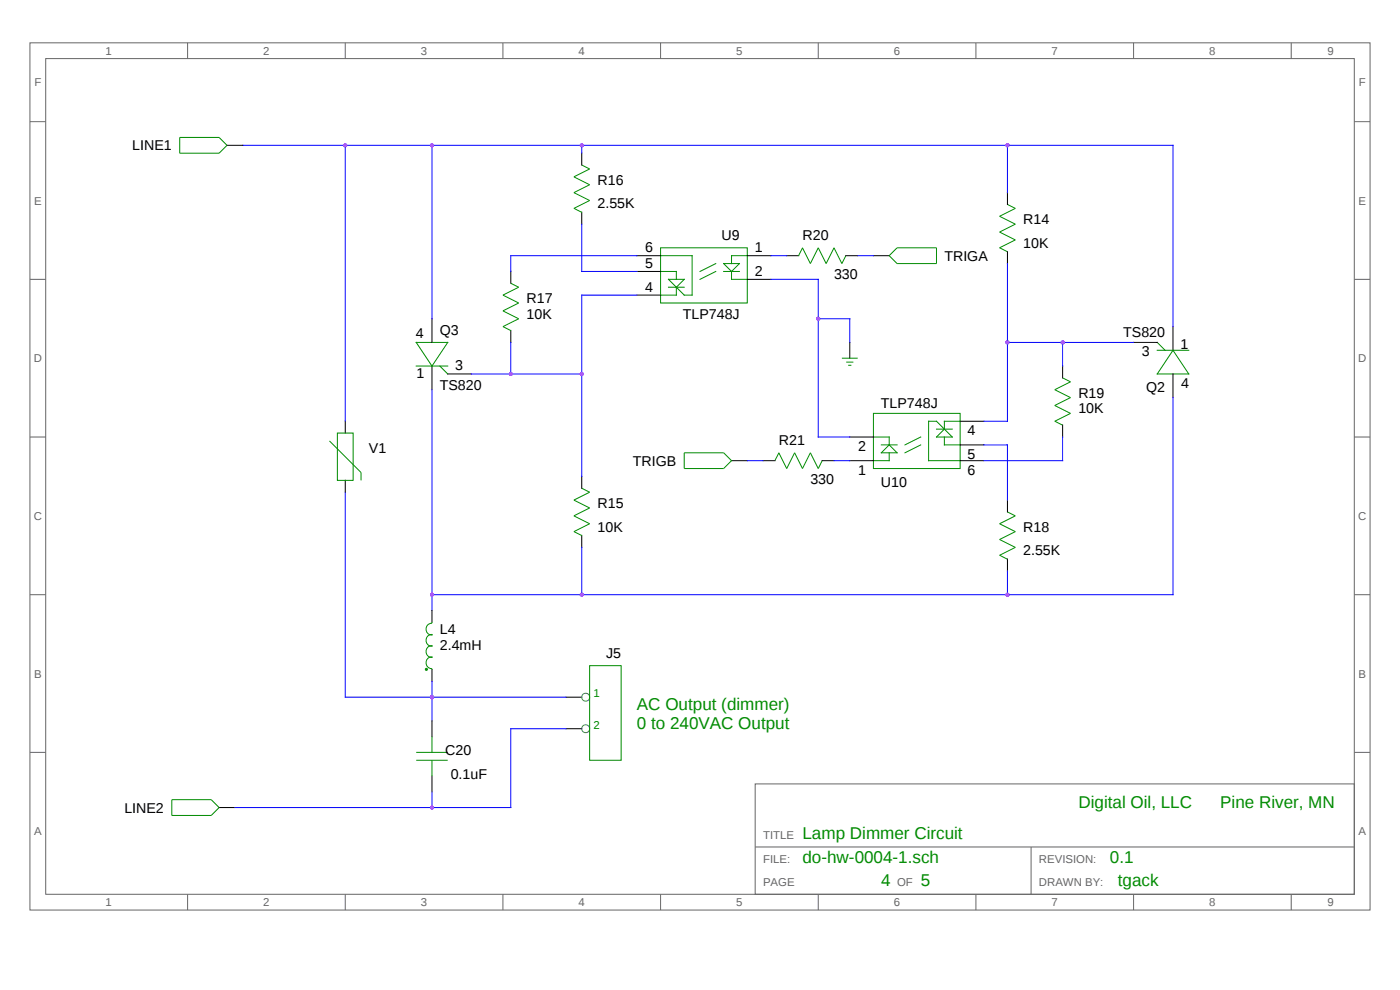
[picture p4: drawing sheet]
<svg xmlns="http://www.w3.org/2000/svg" width="297mm" height="210mm" viewBox="0 0 297 210" stroke-linecap="round" stroke-linejoin="round" font-family="sans-serif">
<g fill="none" stroke="#666" stroke-width=".21">
<path d="M6.4 9.1h284.3v183.9h-284.3zM9.7 12.4h277.6v177.3h-277.6zM39.8 9.1v3.3M73.2 9.1v3.3M106.7 9.1v3.3M140.1 9.1v3.3M173.6 9.1v3.3M207 9.1v3.3M240.5 9.1v3.3M273.9 9.1v3.3M6.4 25.8h3.3M287.3 25.8h3.4"/>
<path d="M6.4 59.3h3.3M287.3 59.3h3.4M6.4 92.7h3.3M287.3 92.7h3.4M6.4 126.2h3.3M287.3 126.2h3.4M6.4 159.6h3.3M287.3 159.6h3.4M160.2 166.3h127.1v23.4h-127.1zM160.2 179.7h127.1M218.7 179.7v10M39.8 189.7v3.3"/>
<path d="M73.2 189.7v3.3M106.7 189.7v3.3M140.1 189.7v3.3M173.6 189.7v3.3M207 189.7v3.3M240.5 189.7v3.3M273.9 189.7v3.3"/>
</g>
<g fill="none" stroke="#000" stroke-width=".21">
<path d="M48.2 30.8h3.3M213.7 40.9v2.5M213.7 53.4v2.5M91.6 67.6v5M91.6 77.7v5M95 79.3h5M240.5 72.6h5M248.8 69.3v5M248.8 79.3v5M123.4 101.1v2.5M123.4 113.6v2.5M91.6 129.5v2.5"/>
<path d="M91.6 142v2.5M120.1 147.9h3.3M120.1 154.6h3.3M46.5 171.3h3.3"/>
</g>
<path d="M38.1 29.2h8.4l1.7 1.6-1.7 1.7h-8.4zM213.7 43.4l1.7 .8-3.4 1.7 3.4 1.6-3.4 1.7 3.4 1.7-3.4 1.7 1.7 .8M88.3 77.7h6.7M88.3 72.6h6.7l-3.4 5.1zM93.3 77.7l1.7 1.6M245.5 74.3h6.7M245.5 72.6l1.7 1.7M248.8 74.3l3.4 5h-6.7zM123.4 103.6l1.7 .8-3.4 1.7 3.4 1.7-3.4 1.6 3.4 1.7-3.4 1.7 1.7 .8M91.6 132v.2a1.22 1.22 0 0 0-1.2 1.3 1.22 1.22 0 0 0 1.3 1.1 1.19 1.19 0 0 0-1.3 1.2 1.19 1.19 0 0 0 1.3 1.2 1.19 1.19 0 0 0-1.3 1.2 1.19 1.19 0 0 0 1.3 1.2 1.22 1.22 0 0 0-1.3 1.2 1.22 1.22 0 0 0 1.2 1.2v.2M125.1 141.2h6.7v20.1h-6.7zM36.5 169.6h8.3l1.7 1.7-1.7 1.7h-8.3z" fill="none" stroke="#008b00" stroke-width=".21"/>
<path d="M51.5 30.8h197.3v38.5M91.6 30.8v36.8M213.7 30.8v10.1M213.7 55.9v33.5M100 79.3h23.4M123.4 62.6v38.5M213.7 72.6h26.8M91.6 82.7v46.8M248.8 84.3v41.9h-157.2M123.4 116.1v10.1M108.4 154.6v16.7h-58.6" fill="none" stroke="#00f" stroke-width=".21"/>
<g fill="none" stroke="#008b8b" stroke-width=".21">
<circle cx="124.2" cy="154.6" r=".84"/>
<circle cx="124.2" cy="147.9" r=".84"/>
</g>
<path d="M90.3 141.8h.3v.4h-.3z" fill="#008b00"/>
<g fill="none" stroke="#008b00" stroke-width=".21">
<path d="M123.4 35l1.7 .8-3.4 1.7 3.4 1.7-3.4 1.7 3.4 1.6-3.4 1.7 1.7 .8M140.1 52.6h18.4v11.7h-18.4zM140.1 57.6h3.4v1.7M140.1 54.2h6.7v8.4h-1.6l-3.4-3.3h3.4l-1.7 1.6v1.7h-3.4M151.8 55.9l-3.3 1.7M151.8 57.6l-3.3 1.7M153.5 55.9h3.4l-1.7 1.7zM153.5 57.6h3.4M155.2 57.6v1.7h3.3M158.5 54.2h-3.3v1.7M169.4 54.2l.8-1.6 1.7 3.3 1.7-3.3 1.7 3.3 1.6-3.3 1.7 3.3 .8-1.7M188.6 54.2l1.7-1.6h8.4v3.3h-8.4z"/>
<path d="M108.4 60.1l1.6 .8-3.3 1.7 3.3 1.7-3.3 1.6 3.3 1.7-3.3 1.7 1.7 .8M141.8 60.9h3.4M178.6 76h3.3M179.5 76.8h1.5M179.9 77.5h.7M69.9 93.5l6.7 6.7v1.7M71.6 91.9h3.3v10h-3.3zM145.2 96h8.3l1.7 1.7-1.7 1.7h-8.3zM165.2 96l1.7 3.4 1.7-3.4 1.6 3.4 1.7-3.4 1.7 3.4 .8-1.7M165.2 96l-.8 1.7M185.3 87.7h18.4v11.7h-18.4zM185.3 92.7h3.3v1.7"/>
<path d="M187 94.4h3.3M188.6 94.4l1.7 1.6h-3.3zM188.6 96v1.7h-3.3M195.3 94.4l-3.3 1.6M195.3 92.7l-3.3 1.7M198.7 91h3.3M200.3 92.7v1.7h3.4M203.7 89.4h-3.4v1.6l-1.6 1.7h3.3l-3.3-3.3h-1.7v8.3h6.7M225.4 80.2l1.7 .8-3.3 1.7 3.3 1.6-3.3 1.7 3.3 1.7-3.3 1.7 1.6 .8M213.7 108.6l1.7 .8-3.4 1.7 3.4 1.7-3.4 1.6 3.4 1.7-3.4 1.7 1.7 .8M88.3 159.6h6.7M90.3 141.8h.3v.4h-.3z"/>
<path d="M91.6 156.3v3.3M88.3 161.3h6.7M91.6 161.3v3.3"/>
</g>
<g fill="none" stroke="#00f" stroke-width=".21">
<path d="M73.2 30.8v58.6M123.4 30.8v1.7M123.4 47.5v10.1h11.7M135.1 54.2h-26.7v3.4M163.6 54.2h3.3M163.6 59.3h10v33.4h6.7M181.9 54.2h3.4M108.4 72.6v6.7M123.4 62.6h11.7M173.6 67.6h6.7v5M225.4 72.6v5.1M158.5 97.7h3.4"/>
<path d="M176.9 97.7h3.4M208.7 89.4h5M208.7 94.4h5v11.7M225.4 92.7v5h-16.7M73.2 104.4v43.5h46.9M213.7 121.1v5.1M91.6 144.5v8.4M108.4 154.6h11.7M91.6 168v3.3"/>
</g>
<g fill="none" stroke="#000" stroke-width=".21">
<path d="M123.4 32.5v2.5M108.4 57.6v2.5M123.4 45v2.5M135.1 54.2h5M135.1 57.6h5M158.5 54.2h5.1M158.5 59.3h5.1M166.9 54.2h2.5M179.4 54.2h2.5M185.3 54.2h3.3M108.4 70.1v2.5M135.1 62.6h5"/>
<path d="M180.3 72.6v3.4M225.4 77.7v2.5M73.2 89.4v2.5M155.2 97.7h3.3M161.9 97.7h2.5M174.4 97.7h2.5M180.3 97.7h5M180.3 92.7h5M203.7 97.7h5M203.7 94.4h5M203.7 89.4h5M225.4 90.2v2.5"/>
<path d="M73.2 101.9v2.5M213.7 106.1v2.5M213.7 118.6v2.5M91.6 152.9v3.4M91.6 164.6v3.4"/>
</g>
<g fill="#a020f0">
<circle cx="213.7" cy="72.6" r=".42"/>
<circle cx="225.4" cy="72.6" r=".42"/>
<circle cx="213.7" cy="30.8" r=".42"/>
<circle cx="91.6" cy="30.8" r=".42"/>
<circle cx="73.2" cy="30.8" r=".42"/>
<circle cx="123.4" cy="30.8" r=".42"/>
<circle cx="123.4" cy="79.3" r=".42"/>
<circle cx="123.4" cy="126.2" r=".42"/>
<circle cx="91.6" cy="126.2" r=".42"/>
<circle cx="213.7" cy="126.2" r=".42"/>
<circle cx="108.4" cy="79.3" r=".42"/>
<circle cx="91.6" cy="171.3" r=".42"/>
<circle cx="91.6" cy="147.9" r=".42"/>
<circle cx="173.6" cy="67.6" r=".42"/>
</g>
<g font-size="3.6" fill="#008b00">
<text x="135.1" y="150.5">AC Output (dimmer)</text>
<text x="135.1" y="154.6">0 to 240VAC Output</text>
<text x="228.8" y="171.3">Digital Oil, LLC</text>
<text x="258.9" y="171.3">Pine River, MN</text>
<text x="170.2" y="178">Lamp Dimmer Circuit</text>
<text x="170.2" y="183">do-hw-0004-1.sch</text>
<text x="235.5" y="183">0.1</text>
<text x="187" y="188">4</text>
<text x="195.3" y="188">5</text>
<text x="237.1" y="188">tgack</text>
</g>
<g font-size="3">
<text x="28.1" y="31.9">LINE1</text>
<text x="126.8" y="39.2">R16</text>
<text x="126.8" y="44.2">2.55K</text>
<text x="217.1" y="47.5">R14</text>
<text x="136.9" y="53.5">6</text>
<text x="153.1" y="50.9">U9</text>
<text x="160.1" y="53.5">1</text>
<text x="170.2" y="50.9">R20</text>
<text x="217.1" y="52.6">10K</text>
<text x="136.9" y="56.8">5</text>
<text x="160.1" y="58.5">2</text>
<text x="176.9" y="59.3">330</text>
<text x="200.3" y="55.3">TRIGA</text>
<text x="111.7" y="64.3">R17</text>
<text x="136.9" y="61.8">4</text>
<text x="88.2" y="71.8">4</text>
<text x="93.3" y="71">Q3</text>
<text x="111.7" y="67.6">10K</text>
<text x="144.9" y="67.6">TLP748J</text>
<text x="238.3" y="71.4">TS820</text>
<text x="242.2" y="75.6">3</text>
<text x="250.4" y="74">1</text>
<text x="88.4" y="80.2">1</text>
<text x="93.3" y="82.8">TS820</text>
<text x="96.6" y="78.6">3</text>
<text x="243.2" y="83.1">Q2</text>
<text x="250.6" y="82.3">4</text>
<text x="186.9" y="86.6">TLP748J</text>
<text x="228.8" y="84.3">R19</text>
<text x="228.8" y="87.7">10K</text>
<text x="165.2" y="94.4">R21</text>
<text x="182" y="95.7">2</text>
<text x="205.3" y="92.3">4</text>
<text x="78.3" y="96">V1</text>
<text x="134.3" y="98.8">TRIGB</text>
<text x="182" y="100.7">1</text>
<text x="205.3" y="100.7">6</text>
<text x="205.3" y="97.3">5</text>
<text x="126.8" y="107.8">R15</text>
<text x="171.9" y="102.7">330</text>
<text x="186.9" y="103.3">U10</text>
<text x="126.8" y="112.8">10K</text>
<text x="217.1" y="112.8">R18</text>
<text x="217.1" y="117.8">2.55K</text>
<text x="93.3" y="134.5">L4</text>
<text x="93.3" y="137.9">2.4mH</text>
<text x="128.6" y="139.5">J5</text>
<text x="94.5" y="160.1">C20</text>
<text x="95.6" y="165.2">0.1uF</text>
<text x="26.4" y="172.4">LINE2</text>
</g>
<g font-size="2.4" fill="#666">
<text x="22.4" y="11.6">1</text>
<text x="55.8" y="11.6">2</text>
<text x="89.3" y="11.6">3</text>
<text x="122.7" y="11.6">4</text>
<text x="156.2" y="11.6">5</text>
<text x="189.6" y="11.6">6</text>
<text x="223.1" y="11.6">7</text>
<text x="256.5" y="11.6">8</text>
<text x="281.6" y="11.6">9</text>
<text x="7.3" y="18.3">F</text>
<text x="288.2" y="18.3">F</text>
<text x="7.2" y="43.4">E</text>
<text x="288.2" y="43.4">E</text>
<text x="7.2" y="76.8">D</text>
<text x="288.1" y="76.8">D</text>
<text x="7.2" y="110.3">C</text>
<text x="288.1" y="110.3">C</text>
<text x="7.2" y="143.7">B</text>
<text x="288.2" y="143.7">B</text>
<text x="7.2" y="177.2">A</text>
<text x="161.9" y="178">TITLE</text>
<text x="288.2" y="177.2">A</text>
<text x="161.9" y="183">FILE:</text>
<text x="220.4" y="183">REVISION:</text>
<text x="161.9" y="188">PAGE</text>
<text x="190.3" y="188">OF</text>
<text x="220.4" y="188">DRAWN BY:</text>
<text x="22.4" y="192.2">1</text>
<text x="55.8" y="192.2">2</text>
<text x="89.3" y="192.2">3</text>
<text x="122.7" y="192.2">4</text>
<text x="156.2" y="192.2">5</text>
<text x="189.6" y="192.2">6</text>
<text x="223.1" y="192.2">7</text>
<text x="256.5" y="192.2">8</text>
<text x="281.6" y="192.2">9</text>
</g>
<g font-size="2.4" fill="#008b00">
<text x="125.9" y="147.9">1</text>
<text x="125.9" y="154.6">2</text>
</g>
</svg>
